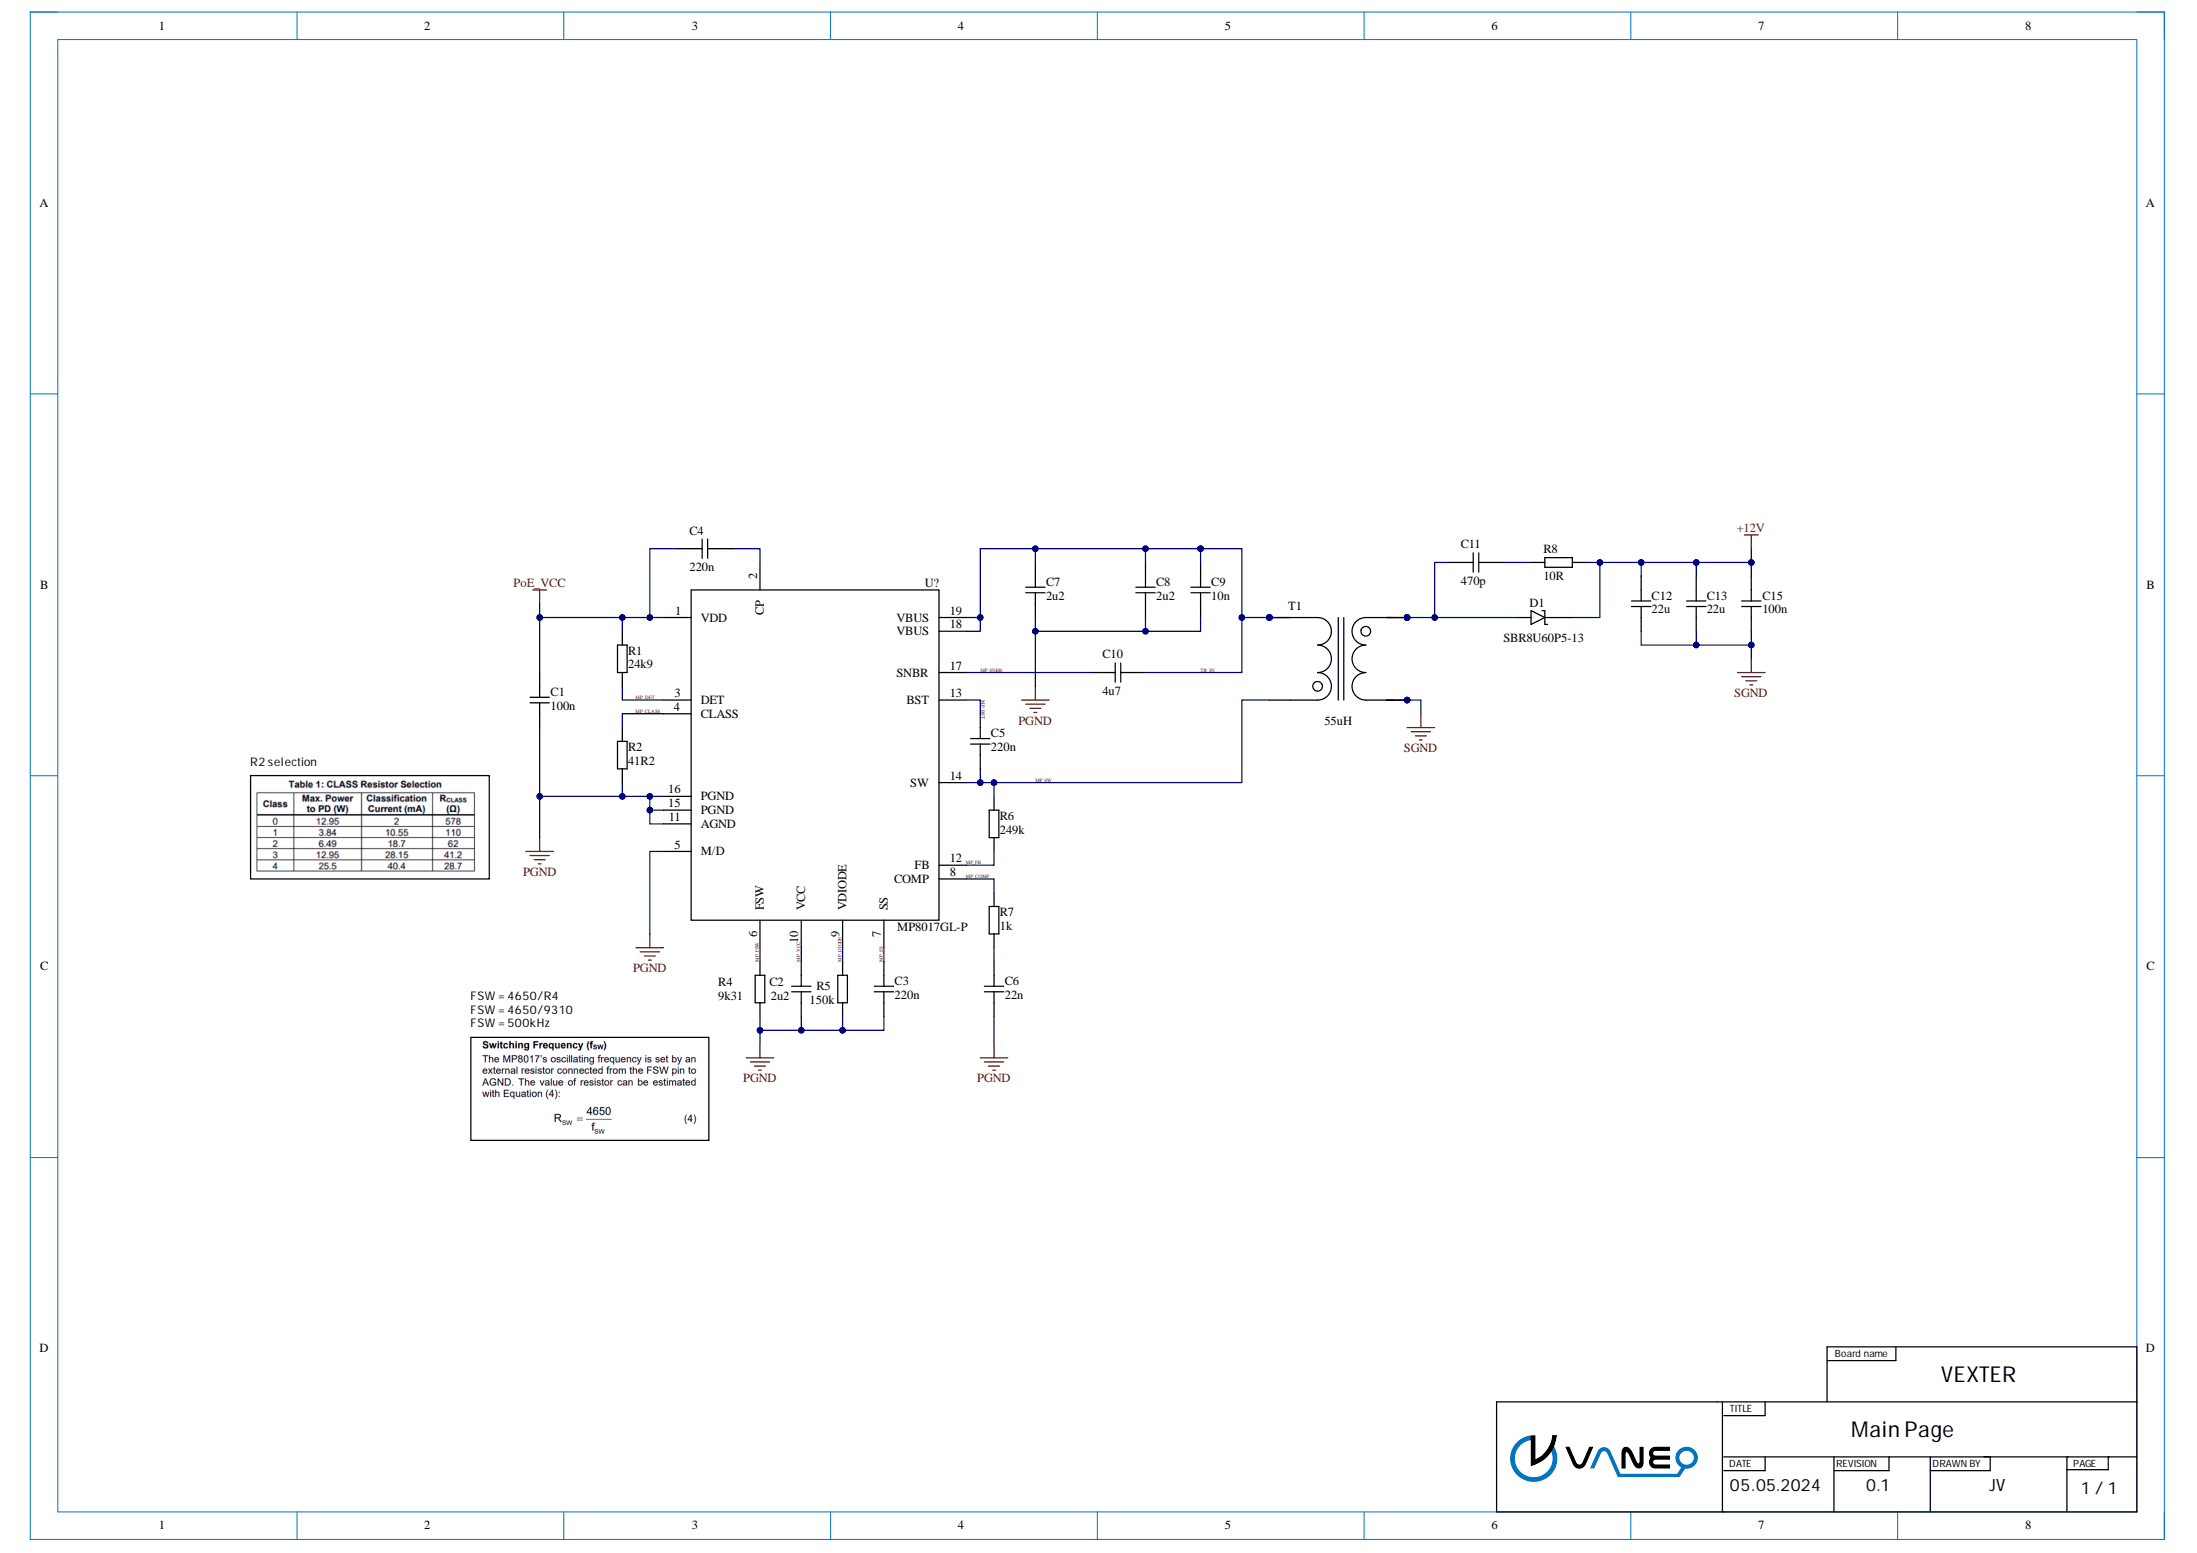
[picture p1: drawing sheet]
# Altium project Vexter.PrjPcb
1 sheet, 24 parts. Net scope: global (net labels, ports and power ports of the same name join across sheets).
Board file: Vexter_PCB.PcbDoc

## Sheet First page.SchDoc
size A3; SheetNumber: 1; SheetTotal: 1; PageSetup: Record=PageOptions¦CenterHorizontal=True¦CenterVertical=True¦PrintScale=1.00¦XCorrection=1.00¦YCorrection=1.00¦PrintKind=0¦BorderSize=5000000¦LeftOffset=0¦BottomOffset=0¦Orientation=2¦PaperLength=1000¦PaperWidth=1000¦Scale=100¦PaperSource=7¦PrintQuality=-4¦MediaType=1¦DitherType=10¦PaperKind=A3 297 x 420 mm¦PrintScaleMode=1

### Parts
C1  100n  [CAP_0603]
C2  2u2  [CAP_0402]
C3  220n  [CAP_0402]
C4  220n  [CAP_0402]
C5  220n  [CAP_0402]
C6  22n  [CAP_0402]
C7  2u2  [CAP_1210]
C8  2u2  [CAP_1210]
C9  10n  [CAP_0603]
C10  4u7  [CAP_0805]
C11  470p  [CAP_0603]
C12  22u  [CAP_0805]
C13  22u  [CAP_0805]
C15  100n  [CAP_0603]
D1  SBR8U60P5-13  [PowerDI5-3]
R1  24k9  [RES_0402]
R2  41R2  [RES_0402]
R4  9k31  [RES_0402]
R5  150k  [RES_0402]
R6  249k  [RES_0402]
R7  1k  [RES_0402]
R8  10R  [RES_1206]
T1  55uH  [TWPEP090909B300T]
U?  MP8017GL-P  [QFN-19 (3mmx4mm)]

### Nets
+12V: C12.2 C13.2 C15.2 D1.K R8.2
PGND: C1.1 C2.1 C3.1 C6.1 C7.1 C8.1 C9.1 R2.1 R4.1 R5.1 U?.5(M/D) U?.11(AGND) U?.15(PGND) U?.16(PGND)
PoE_VCC: C1.2 C4.2 R1.2 U?.1(VDD)
SGND: C12.1 C13.1 C15.1 T1.5 T1.6
MP_BST: C5.2 U?.13(BST)
MP_CLASS: R2.2 U?.4(CLASS)
MP_COMP: R7.2 U?.8(COMP)
MP_DET: R1.1 U?.3(DET)
MP_DIODE: R5.2 U?.9(VDIODE)
MP_FB: R6.1 U?.12(FB)
MP_FSW: R4.2 U?.6(FSW)
MP_SNBR: C10.1 U?.17(SNBR)
MP_SS: C3.2 U?.7(SS)
MP_SW: C5.1 R6.2 T1.3 U?.14(SW)
MP_VCC: C2.2 U?.10(VCC)
TR_IN: C7.2 C8.2 C9.2 C10.2 T1.1 T1.2 U?.18(VBUS) U?.19(VBUS)
NetC4_1: C4.1 U?.2(CP)
NetC6_2: C6.2 R7.1
NetC11_1: C11.1 D1.A T1.7 T1.8
NetC11_2: C11.2 R8.1
